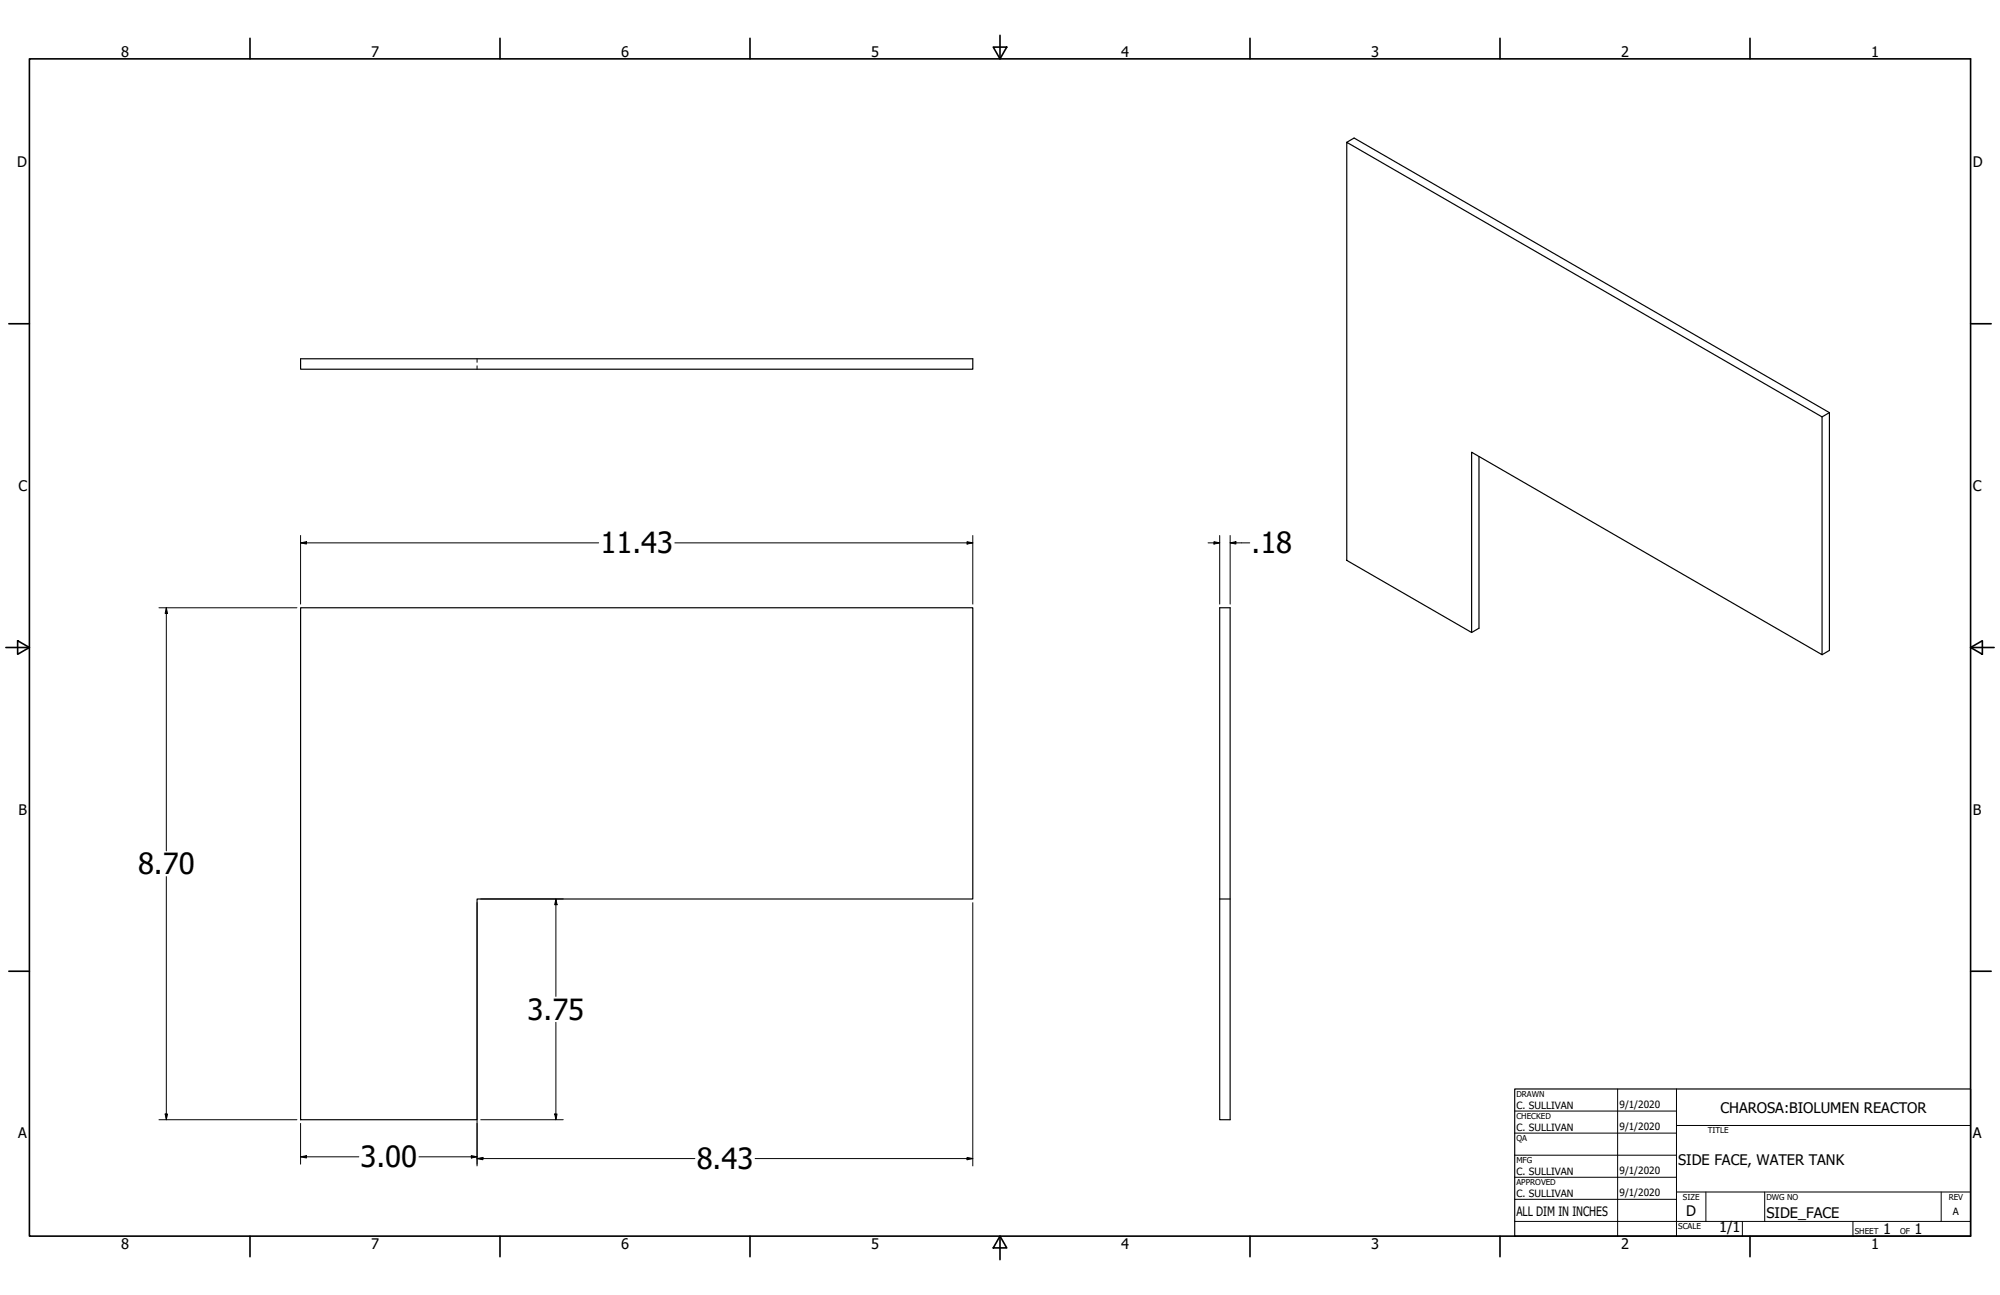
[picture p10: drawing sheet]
<svg xmlns="http://www.w3.org/2000/svg" width="864mm" height="559mm" viewBox="0 0 864 559" stroke-linecap="round" stroke-linejoin="round" font-family="sans-serif">
<!-- layer: Visible (ANSI) -->
<path d="M581.5 61.4l3.2-1.8 205.2 118.5v102.6l-3.1 1.8M581.5 61.4l205.3 118.5v102.6l-151.4-87.4v77.8l-53.9-31.1zM129.8 154.8h290.3v4.5h-290.3zM789.9 178.1l-3.1 1.8M638.6 197v74.1l-3.2 1.8M129.8 262.3h290.3v125.6h-214.1v95.3h-76.2zM526.7 262.3h4.5v220.9h-4.5zM526.7 387.9h4.5" fill="none" stroke="#000" stroke-width=".51"/>
<!-- layer: Hidden (ANSI) -->
<path d="M206 154.8v1.5M206 157.9v1.4" fill="none" stroke="#000" stroke-width=".43"/>
<!-- layer: Border (ANSI) -->
<g fill="none" stroke="#000" stroke-width=".7">
<path d="M107.9 16.5v8.9M215.9 16.5v8.9M323.8 16.5v8.9M431.8 15.2v10.2M539.8 16.5v8.9M647.7 16.5v8.9M755.6 16.5v8.9M12.7 25.4h838.2v508h-838.2zM428.9 20.3h5.8l-2.9 5.1zM3.8 139.7h8.9M850.9 139.7h8.9M2.5 279.4h10.2"/>
<path d="M7.6 276.5l5.1 2.9-5.1 2.9zM850.9 279.4l5.1-2.9v5.8zM850.9 279.4h10.2M3.8 419.1h8.9M850.9 419.1h8.9M107.9 533.4v8.9M215.9 533.4v8.9M323.8 533.4v8.9M431.8 533.4l2.9 5.1h-5.8zM431.8 533.4v10.2M539.8 533.4v8.9M647.7 533.4v8.9"/>
<path d="M755.6 533.4v8.9"/>
</g>
<!-- layer: Title (ANSI) -->
<g fill="none" stroke="#000" stroke-width=".43">
<path d="M654 479.4h69.9M698.5 469.9v63.5M723.9 469.9v63.5M654 488.9h69.9M654 498.5h69.9M723.9 485.6h127M654 508h69.9M654 517.5h69.9M723.9 514.3h127M736.6 514.3v12.7M762 514.3v12.7M838.2 514.3v12.7"/>
<path d="M654 527h196.9M752.3 527v6.4M800.1 527v6.4"/>
</g>
<path d="M654 469.9h196.9v63.5h-196.9z" fill="none" stroke="#000" stroke-width=".51"/>
<!-- layer: Dimension (ANSI) -->
<g fill="none" stroke="#000" stroke-width=".43">
<path d="M129.8 234.3l2.5-.6v1.1zM129.8 231.1v29.6M129.8 234.3h128.7M291.4 234.3h128.7M417.6 233.7l2.5 .6-2.5 .5zM420.1 231.1v29.6M521.7 234.3h5M524.2 233.7l2.5 .6-2.5 .5zM526.7 231.1v29.6M531.2 234.3l2.5-.6v1.1zM531.2 234.3h8.4M531.2 231.1v29.6"/>
<path d="M68.6 262.3h59.6M71.8 262.3l.5 2.4h-1zM71.8 262.3v104.9M71.8 378.3v104.9M206 389.5v113.6M207.6 387.9h35.6M240 387.9l.5 2.5h-1zM240 387.9v42.1M420.1 389.5v113.6M240 441.1v42.1M68.6 483.2h59.6M71.3 480.7h1l-.5 2.5z"/>
<path d="M129.8 499.2l2.5-.5v1zM129.8 499.2h25.1M129.8 484.8v17.5M180.9 499.2h25.1M203.5 498.7l2.5 .5-2.5 .5zM206 499.9l2.5-.5v1zM206 499.9h94M207.6 483.2h35.6M239.5 480.7h1l-.5 2.5zM326.1 499.9h94M417.6 499.4l2.5 .5-2.5 .5z"/>
</g>
<g fill="#000">
<path d="M129.8 234.3l2.5-.6v1.1z" fill-rule="evenodd"/>
<path d="M417.6 233.7l2.5 .6-2.5 .5z" fill-rule="evenodd"/>
<path d="M524.2 233.7l2.5 .6-2.5 .5z" fill-rule="evenodd"/>
<path d="M531.2 234.3l2.5-.6v1.1z" fill-rule="evenodd"/>
<path d="M71.8 262.3l.5 2.4h-1z" fill-rule="evenodd"/>
<path d="M240 387.9l.5 2.5h-1z" fill-rule="evenodd"/>
<path d="M71.3 480.7h1l-.5 2.5z" fill-rule="evenodd"/>
<path d="M129.8 499.2l2.5-.5v1z" fill-rule="evenodd"/>
<path d="M203.5 498.7l2.5 .5-2.5 .5z" fill-rule="evenodd"/>
<path d="M206 499.9l2.5-.5v1z" fill-rule="evenodd"/>
<path d="M239.5 480.7h1l-.5 2.5z" fill-rule="evenodd"/>
<path d="M417.6 499.4l2.5 .5-2.5 .5z" fill-rule="evenodd"/>
</g>
<g font-size="12.6">
<text x="259.3" y="238.8">11.43</text>
<text x="540.4" y="238.8">.18</text>
<text x="59.6" y="377.3">8.70</text>
<text x="227.8" y="440.1">3.75</text>
<text x="155.7" y="503.7">3.00</text>
<text x="300.9" y="504.5">8.43</text>
</g>
<g font-size="6.3">
<text x="52.3" y="24.4">8</text>
<text x="160.2" y="24.4">7</text>
<text x="268.2" y="24.4">6</text>
<text x="376.1" y="24.4">5</text>
<text x="484.1" y="24.4">4</text>
<text x="592" y="24.4">3</text>
<text x="700" y="24.4">2</text>
<text x="807.9" y="24.4">1</text>
<text x="7.4" y="72.1">D</text>
<text x="851.9" y="72.1">D</text>
<text x="7.9" y="211.9">C</text>
<text x="851.9" y="211.9">C</text>
<text x="8" y="351.5">B</text>
<text x="851.9" y="351.5">B</text>
<text x="742.9" y="480.1">CHAROSA:BIOLUMEN REACTOR</text>
<text x="7.9" y="491.2">A</text>
<text x="851.9" y="491.2">A</text>
<text x="724.7" y="502.9">SIDE FACE, WATER TANK</text>
<text x="728.1" y="524.9">D</text>
<text x="762.8" y="525.4">SIDE_FACE</text>
<text x="742.3" y="531.6">1/1</text>
<text x="813.1" y="532.6">1</text>
<text x="826.7" y="532.6">1</text>
<text x="52.3" y="539.1">8</text>
<text x="160.2" y="539">7</text>
<text x="268.2" y="539.1">6</text>
<text x="376.1" y="539">5</text>
<text x="484.1" y="539">4</text>
<text x="592" y="539.1">3</text>
<text x="700" y="539.1">2</text>
<text x="807.9" y="539">1</text>
</g>
<text font-size="5.6" x="654.8" y="524.8">ALL DIM IN INCHES</text>
<g font-size="4.3">
<text x="654.8" y="478.6">C. SULLIVAN</text>
<text x="699.3" y="478">9/1/2020</text>
<text x="654.8" y="488.1">C. SULLIVAN</text>
<text x="699.3" y="487.5">9/1/2020</text>
<text x="654.8" y="507.2">C. SULLIVAN</text>
<text x="699.3" y="506.5">9/1/2020</text>
<text x="654.8" y="516.7">C. SULLIVAN</text>
<text x="699.3" y="516.1">9/1/2020</text>
<text x="843.2" y="524.2">A</text>
</g>
<g font-size="3.5">
<text x="654.8" y="473.2">DRAWN</text>
<text x="654.8" y="482.8">CHECKED</text>
<text x="737.4" y="488.9">TITLE</text>
<text x="654.8" y="492.3">QA</text>
<text x="654.8" y="501.8">MFG</text>
<text x="654.8" y="511.4">APPROVED</text>
<text x="726.7" y="517.7">SIZE</text>
<text x="762.8" y="517.7">DWG NO</text>
<text x="841.4" y="517.7">REV</text>
<text x="724.7" y="530.4">SCALE</text>
<text x="800.9" y="532.6">SHEET</text>
<text x="820.4" y="532.6">OF</text>
</g>
</svg>
